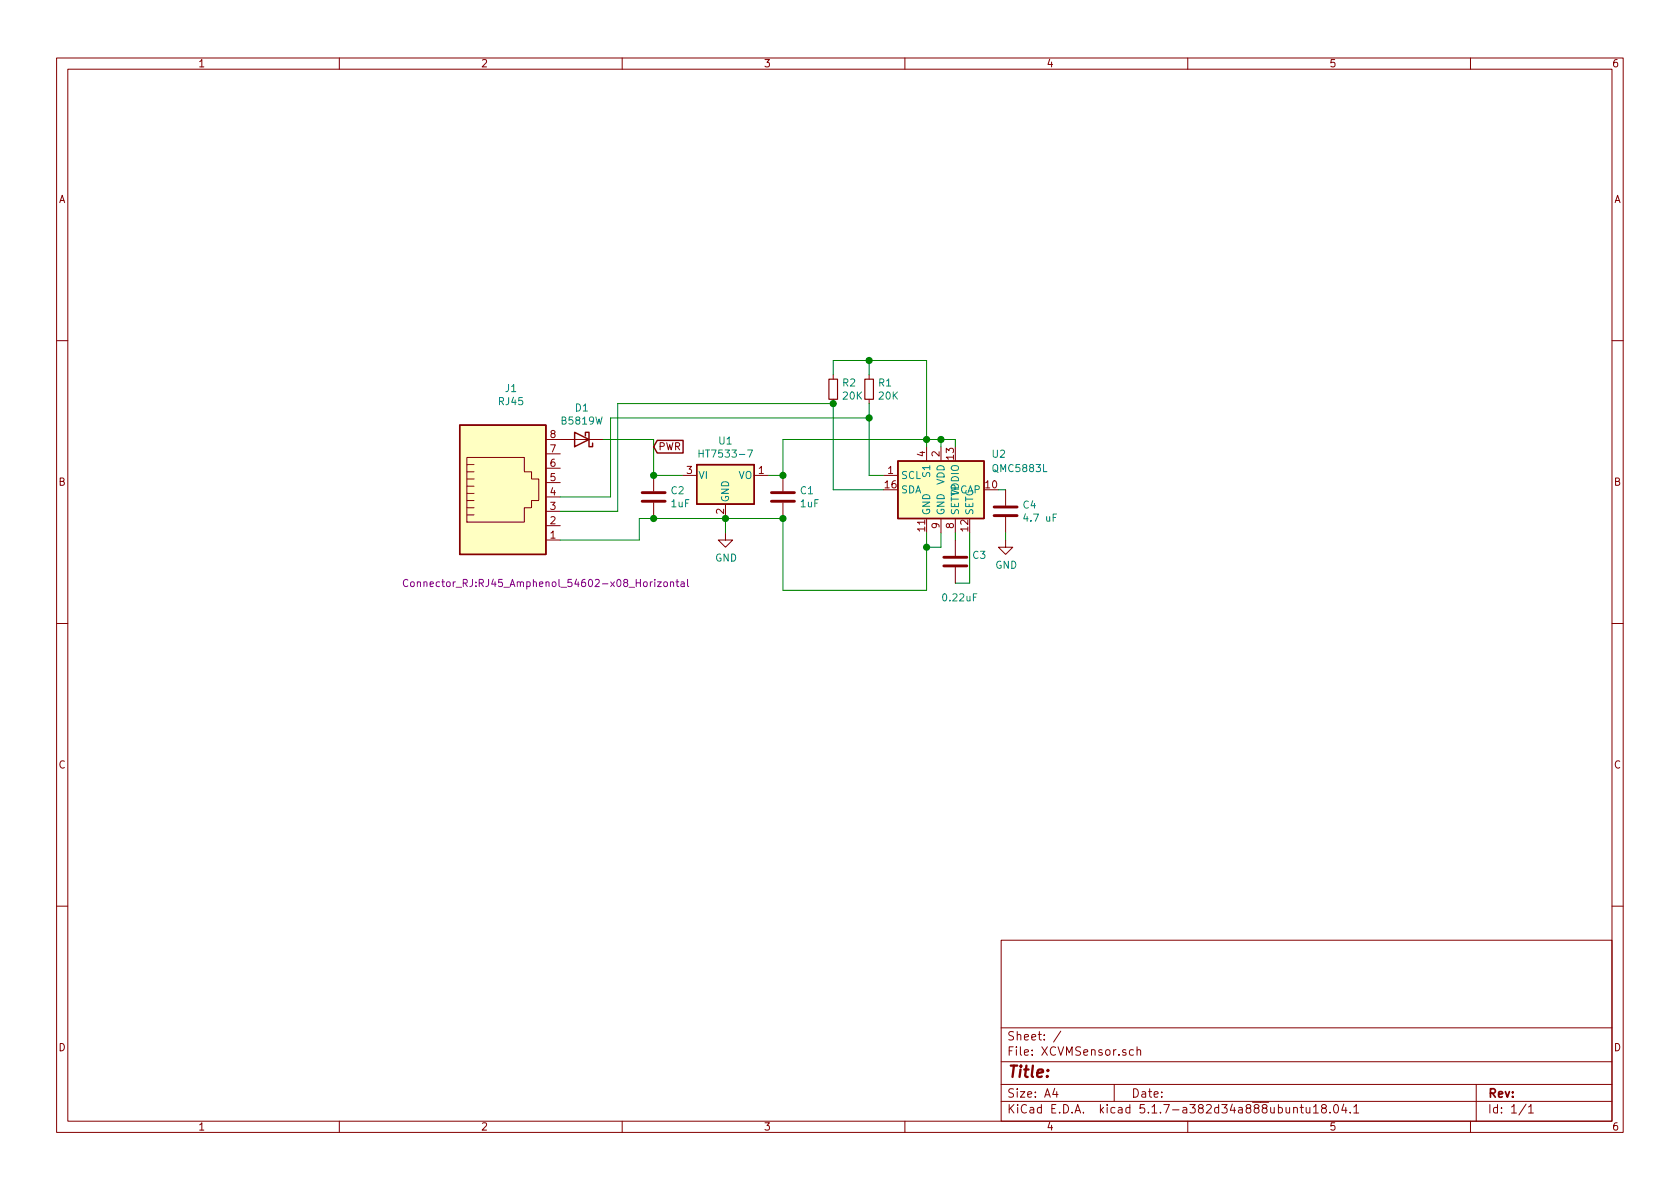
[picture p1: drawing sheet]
<svg xmlns="http://www.w3.org/2000/svg" width="297mm" height="210mm" viewBox="0 0 297 210" stroke-linecap="round" stroke-linejoin="round" font-family="sans-serif">
<g fill="none" stroke="#840000" stroke-width=".18">
<path d="M10 10.3h277v189.9h-277zM12 12.2h273v186.1h-273zM60 10.3v1.9M110 10.3v1.9M160 10.3v1.9M210 10.3v1.9M260 10.3v1.9M10 60.2h2M96.5 77.7h10.2M147.3 66.3v.8M147.3 70.6v.8M153.7 66.3v.8"/>
<path d="M153.7 70.6v.8M163.8 79v2.5M166.4 79v2.5M285 60.2h2M82.5 91.1h1.3M82.5 89.8h1.3M82.5 88.5h1.3M82.5 87.2h1.3M82.5 86h1.3M82.5 84.7h1.3M82.5 80.9h10.2v2.5h1.3v1.3h1.2v3.8h-1.2v1.3h-1.3v2.5h-10.2zM82.5 83.4h1.3"/>
<path d="M82.5 82.2h1.3M96.5 95.5h2.6M96.5 93h2.6M96.5 90.4h2.6M96.5 87.9h2.6M96.5 85.3h2.6M96.5 82.8h2.6M96.5 80.3h2.6M115.6 84.1v2.8M115.6 88.9v2.8M120.6 84.1h2.6M128.3 94.2v1.3h1.2l-1.2 1.3-1.3-1.3h1.3"/>
<path d="M128.3 89.1v2.6M133.3 84.1h2.6M138.4 84.1v2.8M138.4 88.9v2.8M156.2 84.1h2.5M166.4 91.7v2.5M168.9 91.7v2.5M168.9 95.5v2.8M177.8 95.5v1.3h1.3l-1.3 1.2-1.3-1.2h1.3M177.8 86.6v2.8M177.8 91.4v2.8M10 110.3h2"/>
<path d="M168.9 100.3v2.8M285 110.3h2M10 160.2h2M177 166.3h108v32h-108zM285 160.2h2M60 198.3v1.9M110 198.3v1.9M160 198.3v1.9M177 194.8h108M177 191.8h108M177 187.8h108M177 181.8h108"/>
<path d="M186.5 192.5l-.4 1h1M186.8 193v1M187.6 182.3l-1.3 2M197 191.8v3M200.4 185.7l-.4-.1-.3 .3 .1 .6h.6M201 185.7l.3-.1 .3 .1 .1 .9M201 185.1v1.5M210 198.3v1.9M228.7 196l.1-.1a.37 .37 0 0 1 .6 .1v.8M228.7 195.8v1M229.9 195.8h.6M230.1 195.3v1.3l.4 .2"/>
<path d="M230.9 195.8v.8a.39 .39 0 0 0 .7 .1M231.6 195.8v1M232.2 195.8l.5-.5v1.5M232.2 196.8h.9M233.9 196l-.2-.3v-.2l.2-.2 .5 .1 .1 .2-.1 .2-.6 .2a.48 .48 0 0 0-.1 .7l.2 .1 .5-.1a.48 .48 0 0 0-.2-.7M235.2 196.7v.1M235.9 195.5l.2-.2a.81 .81 0 0 1 .6 .6 .81 .81 0 0 1-.3 .8l-.1 .1a.79 .79 0 0 1-.4-1.3zM237.6 195.2l-.4 1.1h1M237.9 195.8v1M238.7 196.7v.1M239.4 195.8l.4-.5v1.5M239.4 196.8h.8"/>
<path d="M260 198.3v1.9M261 191.8v6.5M269.8 195.2l-1.2 2M270.3 195.8l.4-.5v1.5M270.3 196.8h.8"/>
</g>
<g fill="#ffffc2" stroke="#ffffc2" stroke-width=".18">
<path d="M158.7 81.5h15.3v10.2h-15.3z"/>
<path d="M123.2 82.2h10.1v6.9h-10.1z"/>
<path d="M81.3 75.2h15.2v22.8h-15.2z"/>
</g>
<path d="M81.3 75.2h15.2v22.8h-15.2zM101.6 76.4l2.5 1.3-2.5 1.3zM103.5 77.1v-.7h.6v2.6h.7v-.6M116.2 77.9h4.6v2.2h-4.6l-.6-1.1zM123.2 82.2h10.1v6.9h-10.1zM158.7 81.5h15.3v10.2h-15.3z" fill="none" stroke="#840000" stroke-width=".25"/>
<path d="M113.5 88.6h4.1M113.5 87.1h4.1M136.4 88.6h4.1M136.4 87.1h4.1M166.9 98.5h4M175.8 91.2h4M175.8 89.7h4M166.9 100.1h4" fill="none" stroke="#840000" stroke-width=".51"/>
<path d="M123.6 79.6v1.2M132.2 79.6h.8l-.5 1.2M123.6 80.2h.7" fill="none" stroke="#008484" stroke-width=".18"/>
<path d="M72.1 102.6a.6 .6 0 0 0-.8 .4 .6 .6 0 0 0 .6 .7l.2-.1M72.6 103l.2-.1 .4 .1 .1 .5-.2 .2h-.3l-.2-.1zM117.4 103l.2-.1 .4 .1v.5l-.1 .2h-.3l-.2-.1zM118.5 103l.2-.1h.3l.1 .8M118.5 102.9v.8M119.5 102.9h.5M119.7 102.5v1.1l.3 .1M120.4 102.9h.5l.1 .8M121 103.2h-.5l-.1 .2v.3h.6M121.6 102.5v1.1l.2 .1" fill="none" stroke="#840084" stroke-width=".18"/>
<path d="M146.6 67.1h1.5v3.5h-1.5zM152.9 67.1h1.5v3.5h-1.5z" fill="none" stroke="#840000" stroke-width=".2"/>
<g fill="none" stroke="#008400" stroke-width=".18">
<path d="M106.7 77.7h8.9v6.4h5M147.3 66.3v-2.6h16.5v15.3M153.7 71.4v12.7h2.5M153.7 73.9h-45.8v14h-8.8M153.7 63.7v2.6M166.4 77.7v1.3M168.9 79v-1.3h-30.5v6.4h-2.5M128.3 91.7v2.5M156.2 86.6h-8.9v-15.2h-38.1v19h-10.1M163.8 94.2v10.2h-25.4v-12.7h-25.4v3.8h-13.9M166.4 94.2v2.6h-2.6M168.9 94.2v1.3"/>
<path d="M171.4 94.2v8.9h-2.5M176.5 86.6h1.3M177.8 94.2v1.3"/>
</g>
<g fill="#008400" stroke="#008400" stroke-width=".25">
<circle cx="128.3" cy="91.7" r=".51"/>
<circle cx="153.7" cy="63.7" r=".51"/>
<circle cx="115.6" cy="91.7" r=".51"/>
<circle cx="138.4" cy="84.1" r=".51"/>
<circle cx="153.7" cy="73.9" r=".51"/>
<circle cx="138.4" cy="91.7" r=".51"/>
<circle cx="147.3" cy="71.4" r=".51"/>
<circle cx="115.6" cy="84.1" r=".51"/>
<circle cx="166.4" cy="77.7" r=".51"/>
<circle cx="163.8" cy="77.7" r=".51"/>
<circle cx="163.8" cy="96.8" r=".51"/>
</g>
<text font-size="2.8" fill="#840000" x="178" y="190.5">Title:</text>
<g font-size="2.1" fill="#840000">
<text x="178" y="184">Sheet: /</text>
<text x="178" y="186.7">File: XCVMSensor.sch</text>
<text x="178" y="196.9">KiCad E.D.A. kicad 5.1.7-a382d34a888ubuntu18.04.1</text>
<text x="178" y="194.1">Size: A4</text>
<text x="200" y="194.1">Date:</text>
<text x="263" y="194.1">Rev:</text>
<text x="263" y="196.9">Id: 1/1</text>
</g>
<g font-size="1.8" fill="#840000">
<text x="35" y="11.9">1</text>
<text x="85" y="11.9">2</text>
<text x="135" y="11.9">3</text>
<text x="185" y="11.9">4</text>
<text x="235" y="11.9">5</text>
<text x="285" y="11.9">6</text>
<text x="10.4" y="35.9">A</text>
<text x="285.4" y="35.9">A</text>
<text x="97.3" y="77.5">8</text>
<text x="97.3" y="82.5">6</text>
<text x="97.3" y="80">7</text>
<text x="116.4" y="79.6">PWR</text>
<text x="121.4" y="83.8">3</text>
<text x="134.1" y="83.8">1</text>
<text x="157" y="83.8">1</text>
<text x="163.6" y="80.7" transform="rotate(-90 163.6 80.7)">4</text>
<text x="166.1" y="80.7" transform="rotate(-90 166.1 80.7)">2</text>
<text x="168.7" y="81.2" transform="rotate(-90 168.7 81.2)">13</text>
<text x="10.4" y="85.9">B</text>
<text x="97.3" y="87.6">4</text>
<text x="97.3" y="85.1">5</text>
<text x="156.5" y="86.4">16</text>
<text x="174.3" y="86.4">10</text>
<text x="285.4" y="85.9">B</text>
<text x="97.3" y="95.2">1</text>
<text x="97.3" y="92.7">2</text>
<text x="97.3" y="90.2">3</text>
<text x="128" y="90.9" transform="rotate(-90 128 90.9)">2</text>
<text x="163.6" y="93.9" transform="rotate(-90 163.6 93.9)">11</text>
<text x="166.1" y="93.4" transform="rotate(-90 166.1 93.4)">9</text>
<text x="168.7" y="93.4" transform="rotate(-90 168.7 93.4)">8</text>
<text x="171.2" y="93.9" transform="rotate(-90 171.2 93.9)">12</text>
<text x="10.4" y="135.9">C</text>
<text x="285.4" y="135.9">C</text>
<text x="10.4" y="185.9">D</text>
<text x="285.4" y="185.9">D</text>
<text x="35" y="199.9">1</text>
<text x="85" y="199.9">2</text>
<text x="135" y="199.9">3</text>
<text x="185" y="199.9">4</text>
<text x="235" y="199.9">5</text>
<text x="285" y="199.9">6</text>
</g>
<g font-size="1.8" fill="#008484">
<text x="88.2" y="71.6">RJ45</text>
<text x="89.4" y="69.3">J1</text>
<text x="149" y="68.3">R2</text>
<text x="149.1" y="70.7">20K</text>
<text x="155.4" y="68.3">R1</text>
<text x="155.4" y="70.7">20K</text>
<text x="99.4" y="75.1">B5819W</text>
<text x="101.8" y="72.8">D1</text>
<text x="124.3" y="80.9">HT7533-7</text>
<text x="127.2" y="78.6">U1</text>
<text x="175.5" y="80.9">U2</text>
<text x="175.7" y="83.5">QMC5883L</text>
<text x="118.7" y="87.4">C2</text>
<text x="118.7" y="89.7">1uF</text>
<text x="123.4" y="84.7">VI</text>
<text x="128.9" y="88.9" transform="rotate(-90 128.9 88.9)">GND</text>
<text x="130.5" y="84.7">VO</text>
<text x="141.6" y="87.4">C1</text>
<text x="141.6" y="89.7">1uF</text>
<text x="159.3" y="84.7">SCL</text>
<text x="159.3" y="87.2">SDA</text>
<text x="164.5" y="84.2" transform="rotate(-90 164.5 84.2)">S1</text>
<text x="167" y="85.8" transform="rotate(-90 167 85.8)">VDD</text>
<text x="169.5" y="87.6" transform="rotate(-90 169.5 87.6)">VDDIO</text>
<text x="169.7" y="87.2">CAP</text>
<text x="180.9" y="89.9">C4</text>
<text x="164.5" y="91.2" transform="rotate(-90 164.5 91.2)">GND</text>
<text x="167" y="91.2" transform="rotate(-90 167 91.2)">GND</text>
<text x="169.5" y="91.2" transform="rotate(-90 169.5 91.2)">SETTP</text>
<text x="172.1" y="91.2" transform="rotate(-90 172.1 91.2)">SETC</text>
<text x="181.4" y="92.2">4.7 uF</text>
<text x="126.4" y="99.3">GND</text>
<text x="172" y="98.8">C3</text>
<text x="176" y="100.6">GND</text>
<text x="166.9" y="106.3">0.22uF</text>
</g>
<text font-size="1.8" fill="#840084" x="73.7" y="103.8">Connector_RJ:RJ45_Amphenol_54602-x08_Horizontal</text>
</svg>
